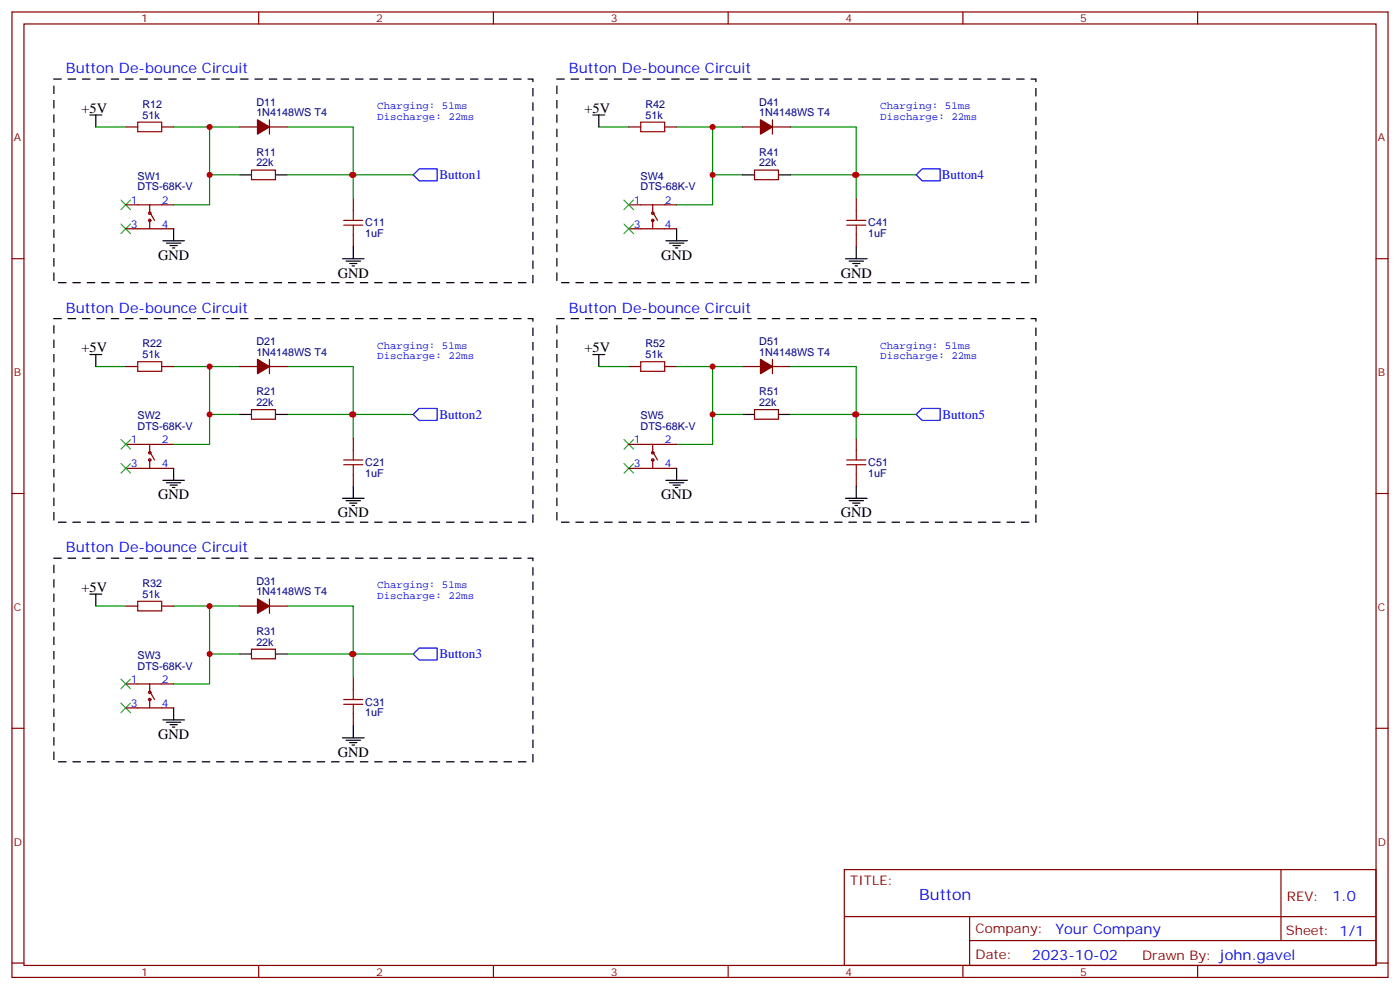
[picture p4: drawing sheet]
<svg xmlns="http://www.w3.org/2000/svg" width="412mm" height="292mm" viewBox="0 0 412 292" stroke-linecap="round" stroke-linejoin="round" font-family="sans-serif">
<g fill="none" stroke="#870000" stroke-width=".35">
<path d="M3.5 3.5h405.4v284.4h-405.4zM7.1 7.1h398.2v277.2h-398.2zM76.2 3.5v3.6M145.3 3.5v3.6M214.5 3.5v3.6M283.6 3.5v3.6M352.8 3.5v3.6M37 37.4h3.6M47.6 37.4h3.6M70.6 37.4h5.2M79.4 35.3v4.2M79.4 37.4h5.3"/>
<path d="M185.2 37.4h3.5M195.8 37.4h3.5M218.7 37.4h5.3M227.5 37.4h5.3M227.5 35.3v4.2M74.1 50.1h7v2.8h-7zM104.1 58.6v3.5M222.2 50.1h7.1v2.8h-7.1zM252.2 58.6v3.5M3.5 76.2h3.6M37 60.3h14.2M37 67.4h14.2"/>
<path d="M44.1 60.3v2.5M44.1 64.9v2.5M44.1 62.4l1.4 2.5M104.1 69.1v3.6M185.2 60.3h14.1M185.2 67.4h14.1M192.3 60.3v2.5M192.3 64.9v2.5M192.3 62.4l1.4 2.5M252.2 69.1v3.6M405.3 76.2h3.6M37 108h3.6"/>
<path d="M47.6 108h3.6M70.6 108h5.2M79.4 105.8v4.3M79.4 108h5.3M185.2 108h3.5M195.8 108h3.5M218.7 108h5.3M227.5 108h5.3M227.5 105.8v4.3M37 130.9h14.2M37 137.9h14.2M44.1 130.9v2.4"/>
<path d="M44.1 135.5v2.4M44.1 133l1.4 2.5M74.1 120.7h7v2.8h-7zM104.1 129.1v3.5M104.1 139.7v3.5M185.2 130.9h14.1M185.2 137.9h14.1M192.3 130.9v2.4M192.3 135.5v2.4M192.3 133l1.4 2.5M222.2 120.7h7.1v2.8h-7.1zM252.2 129.1v3.5"/>
<path d="M252.2 139.7v3.5M3.5 145.3h3.6M405.3 145.3h3.6M37 178.5h3.6M47.6 178.5h3.6M70.6 178.5h5.2M79.4 176.4v4.2M79.4 178.5h5.3M74.1 191.2h7v2.8h-7zM104.1 199.7v3.5M3.5 214.5h3.6M37 201.4h14.2"/>
<path d="M37 208.5h14.2M44.1 201.4v2.5M44.1 206v2.5M44.1 203.6l1.4 2.4M104.1 210.3v3.5M405.3 214.5h3.6M248.7 256.1h156.6v28.2h-156.6zM377.3 256.1v20.9M248.7 270h156.5M285.6 277h119.6M285.6 270v14.1M3.5 283.6h3.6"/>
<path d="M76.2 284.3v3.6M145.3 284.3v3.6M214.5 284.3v3.6M283.6 284.3v3.6M352.8 284.3v3.6M405.3 283.6h3.6"/>
<circle cx="44.1" cy="64.9" r=".35"/>
<circle cx="44.1" cy="62.8" r=".35"/>
<circle cx="192.3" cy="64.9" r=".35"/>
<circle cx="192.3" cy="62.8" r=".35"/>
<circle cx="44.1" cy="135.5" r=".35"/>
<circle cx="44.1" cy="133.4" r=".35"/>
<circle cx="192.3" cy="135.5" r=".35"/>
<circle cx="192.3" cy="133.3" r=".35"/>
<circle cx="44.1" cy="206" r=".35"/>
<circle cx="44.1" cy="203.9" r=".35"/>
</g>
<g fill="none" stroke="#000" stroke-width=".35">
<path d="M26.5 33.9h3.5M28.2 33.9v3.5M174.6 33.9h3.6M176.4 33.9v3.5M70.6 51.5h3.5M81.1 51.5h3.6M218.7 51.5h3.5M229.3 51.5h3.5M48 70.9h6.3M49 71.6h4.3M50.1 72.3h2.1M50.8 73h.7"/>
<path d="M51.2 67.4v3.5M100.9 76.2h6.3M102 76.9h4.2M103 77.6h2.1M103.7 78.3h.7M104.1 72.7v3.5M196.1 70.9h6.4M197.2 71.6h4.2M198.3 72.3h2.1M199 73h.7M199.3 67.4v3.5M249.1 76.2h6.3"/>
<path d="M250.1 76.9h4.3M251.2 77.6h2.1M251.9 78.3h.7M252.2 72.7v3.5M26.5 104.4h3.5M28.2 104.4v3.6M174.6 104.4h3.6M176.4 104.4v3.6M51.2 137.9v3.6M70.6 122.1h3.5M81.1 122.1h3.6M199.3 137.9v3.6"/>
<path d="M218.7 122.1h3.5M229.3 122.1h3.5M48 141.5h6.3M49 142.2h4.3M50.1 142.9h2.1M50.8 143.6h.7M100.9 146.8h6.3M102 147.5h4.2M103 148.2h2.1M103.7 148.9h.7M104.1 143.2v3.6M196.1 141.5h6.4"/>
<path d="M197.2 142.2h4.2M198.3 142.9h2.1M199 143.6h.7M249.1 146.8h6.3M250.1 147.5h4.3M251.2 148.2h2.1M251.9 148.9h.7M252.2 143.2v3.6M26.5 175h3.5M28.2 175v3.5M70.6 192.6h3.5M81.1 192.6h3.6"/>
<path d="M48 212h6.3M49 212.7h4.3M50.1 213.4h2.1M50.8 214.1h.7M51.2 208.5v3.5M100.9 217.3h6.3M102 218h4.2M103 218.7h2.1M103.7 219.4h.7M104.1 213.8v3.5"/>
</g>
<g fill="none" stroke="#a10000" stroke-width=".35">
<path d="M40.6 36h7v2.8h-7zM188.7 36h7.1v2.8h-7.1zM101.2 66.3h5.7M101.2 64.9h5.7M104.1 62.1v2.8M104.1 66.3v2.8M249.4 66.3h5.7M249.4 64.9h5.7M252.2 62.1v2.8M252.2 66.3v2.8M40.6 106.5h7v2.9h-7zM188.7 106.5h7.1v2.9h-7.1z"/>
<path d="M101.2 136.9h5.7M101.2 135.5h5.7M104.1 132.6v2.9M104.1 136.9v2.8M249.4 136.9h5.7M249.4 135.5h5.7M252.2 132.6v2.9M252.2 136.9v2.8M40.6 177.1h7v2.8h-7zM101.2 207.4h5.7M101.2 206h5.7M104.1 203.2v2.8"/>
<path d="M104.1 207.4v2.9"/>
</g>
<g fill="#870000" stroke="#870000" stroke-width=".35">
<path d="M75.8 35.3l3.6 2.1-3.6 2.1z"/>
<path d="M75.8 105.8l3.6 2.2-3.6 2.1z"/>
<path d="M75.8 176.4l3.6 2.1-3.6 2.1z"/>
<path d="M224 105.8l3.5 2.2-3.5 2.1z"/>
<path d="M224 35.3l3.5 2.1-3.5 2.1z"/>
</g>
<g fill="none" stroke="#008700" stroke-width=".35">
<path d="M28.2 37.4h8.8M51.2 37.4h19.4M61.7 37.4v14.1h8.9M84.7 37.4h19.4v14.1M176.4 37.4h8.8M199.3 37.4h19.4M209.9 37.4v14.1h8.8M232.8 37.4h19.4v14.1M61.7 51.5v8.8h-10.5M84.7 51.5h19.4v7.1M103.7 51.5h18M209.9 51.5v8.8h-10.6"/>
<path d="M232.8 51.5h19.4v7.1M251.9 51.5h18M28.2 108h8.8M51.2 108h19.4M61.7 108v14.1h8.9M84.7 108h19.4v14.1M176.4 108h8.8M199.3 108h19.4M209.9 108v14.1h8.8M232.8 108h19.4v14.1M61.7 122.1v8.8h-10.5M84.7 122.1h19.4v7"/>
<path d="M103.7 122.1h18M209.9 122.1v8.8h-10.6M232.8 122.1h19.4v7M251.9 122.1h18M28.2 178.5h8.8M51.2 178.5h19.4M61.7 178.5v14.1h8.9M84.7 178.5h19.4v14.1M61.7 192.6v8.8h-10.5M84.7 192.6h19.4v7.1M103.7 192.6h18"/>
</g>
<path d="M15.9 23.3h141.1v60h-141.1zM164 23.3h141.2v60h-141.2zM15.9 93.8h141.1v60h-141.1zM164 93.8h141.2v60h-141.2zM15.9 164.4h141.1v60h-141.1z" fill="none" stroke="#000" stroke-width=".35" stroke-dasharray="2.1 2.1"/>
<g fill="none" stroke="#3c3" stroke-width=".35">
<path d="M35.6 58.9l2.9 2.8M38.5 58.9l-2.9 2.8M183.8 58.9l2.8 2.8M186.6 58.9l-2.8 2.8M35.6 66l2.9 2.8M38.5 66l-2.9 2.8M183.8 66l2.8 2.8M186.6 66l-2.8 2.8M35.6 129.5l2.9 2.8M35.6 136.5l2.9 2.8M38.5 129.5l-2.9 2.8M38.5 136.5l-2.9 2.8"/>
<path d="M183.8 136.5l2.8 2.8M183.8 129.5l2.8 2.8M186.6 136.5l-2.8 2.8M186.6 129.5l-2.8 2.8M35.6 207.1l2.9 2.8M35.6 200l2.9 2.8M38.5 207.1l-2.9 2.8M38.5 200l-2.9 2.8"/>
</g>
<path d="M121.7 51.5l1.8-1.8h5.3v3.6h-5.3zM271.6 49.7h5.3v3.6h-5.3l-1.7-1.8zM121.7 122.1l1.8-1.8h5.3v3.5h-5.3zM271.6 120.3h5.3v3.5h-5.3l-1.7-1.7zM121.7 192.6l1.8-1.7h5.3v3.5h-5.3z" fill="none" stroke="#00f" stroke-width=".35"/>
<g fill="#c00">
<circle cx="61.7" cy="51.5" r=".88"/>
<circle cx="61.7" cy="37.4" r=".88"/>
<circle cx="103.7" cy="51.5" r=".88"/>
<circle cx="104.1" cy="51.5" r=".88"/>
<circle cx="104.1" cy="122.1" r=".88"/>
<circle cx="103.7" cy="122.1" r=".88"/>
<circle cx="61.7" cy="107.9" r=".88"/>
<circle cx="61.7" cy="122.1" r=".88"/>
<circle cx="61.7" cy="192.6" r=".88"/>
<circle cx="61.7" cy="178.5" r=".88"/>
<circle cx="103.7" cy="192.6" r=".88"/>
<circle cx="104.1" cy="192.6" r=".88"/>
<circle cx="209.9" cy="122.1" r=".88"/>
<circle cx="209.9" cy="107.9" r=".88"/>
<circle cx="251.9" cy="122.1" r=".88"/>
<circle cx="252.2" cy="122.1" r=".88"/>
<circle cx="252.2" cy="51.5" r=".88"/>
<circle cx="251.9" cy="51.5" r=".88"/>
<circle cx="209.9" cy="37.4" r=".88"/>
<circle cx="209.9" cy="51.5" r=".88"/>
</g>
<text font-size="4.6" fill="#00f" x="270.8" y="265.1">Button</text>
<g font-size="4.2" fill="#00f">
<text x="19.4" y="21.5">Button De-bounce Circuit</text>
<text x="167.6" y="21.5">Button De-bounce Circuit</text>
<text x="19.4" y="92.1">Button De-bounce Circuit</text>
<text x="167.6" y="92.1">Button De-bounce Circuit</text>
<text x="19.4" y="162.6">Button De-bounce Circuit</text>
<text x="392.5" y="265.4">1.0</text>
<text x="310.9" y="274.9">Your Company</text>
<text x="304" y="282.7">2023-10-02</text>
</g>
<g font-size="4.2">
<text x="24" y="33.2">+5V</text>
<text x="172.2" y="33.2">+5V</text>
<text x="46.6" y="76.6">GND</text>
<text x="194.7" y="76.6">GND</text>
<text x="99.5" y="81.8">GND</text>
<text x="247.6" y="81.8">GND</text>
<text x="24" y="103.7">+5V</text>
<text x="172.2" y="103.7">+5V</text>
<text x="46.6" y="147.1">GND</text>
<text x="194.7" y="147.1">GND</text>
<text x="99.5" y="152.4">GND</text>
<text x="247.6" y="152.4">GND</text>
<text x="24" y="174.3">+5V</text>
<text x="46.6" y="217.7">GND</text>
<text x="99.5" y="223">GND</text>
</g>
<g font-size="3.9" fill="#00f">
<text x="129.5" y="52.8">Button1</text>
<text x="277.4" y="52.8">Button4</text>
<text x="129.5" y="123.4">Button2</text>
<text x="277.6" y="123.4">Button5</text>
<text x="129.5" y="193.9">Button3</text>
</g>
<g font-size="3.9" fill="#800">
<text x="250.5" y="260.7">TITLE:</text>
<text x="379.1" y="265.4">REV:</text>
<text x="287.4" y="274.9">Company:</text>
<text x="378.7" y="275.5">Sheet: 1/1</text>
<text x="287.4" y="282.6">Date:</text>
<text x="336.4" y="282.7">Drawn By: john.gavel</text>
</g>
<g font-size="3.2" fill="#800">
<text x="41.6" y="6.5">1</text>
<text x="110.8" y="6.5">2</text>
<text x="179.9" y="6.5">3</text>
<text x="249.1" y="6.5">4</text>
<text x="318.2" y="6.5">5</text>
<text x="4.1" y="41.6">A</text>
<text x="405.9" y="41.6">A</text>
<text x="4.1" y="110.8">B</text>
<text x="405.9" y="110.8">B</text>
<text x="4.1" y="179.9">C</text>
<text x="405.9" y="179.9">C</text>
<text x="4.1" y="249.1">D</text>
<text x="405.9" y="249.1">D</text>
<text x="41.6" y="287.3">1</text>
<text x="110.8" y="287.3">2</text>
<text x="179.9" y="287.3">3</text>
<text x="249.1" y="287.3">4</text>
<text x="318.2" y="287.3">5</text>
</g>
<g font-size="3.2" fill="#000080">
<text x="42" y="34.9">51k</text>
<text x="42" y="31.8">R12</text>
<text x="75.5" y="34.2">1N4148WS T4</text>
<text x="75.5" y="31.1">D11</text>
<text x="190.2" y="34.9">51k</text>
<text x="190.2" y="31.8">R42</text>
<text x="223.7" y="34.2">1N4148WS T4</text>
<text x="223.7" y="31.1">D41</text>
<text x="75.5" y="45.8">R11</text>
<text x="223.7" y="45.8">R41</text>
<text x="40.5" y="52.9">SW1</text>
<text x="75.5" y="49">22k</text>
<text x="188.7" y="52.9">SW4</text>
<text x="223.7" y="49">22k</text>
<text x="40.5" y="56.1">DTS-68K-V</text>
<text x="188.7" y="56.1">DTS-68K-V</text>
<text x="107.6" y="69.9">1uF</text>
<text x="107.6" y="66.7">C11</text>
<text x="255.8" y="69.9">1uF</text>
<text x="255.8" y="66.7">C41</text>
<text x="75.5" y="101.7">D21</text>
<text x="223.7" y="101.7">D51</text>
<text x="42" y="105.5">51k</text>
<text x="42" y="102.3">R22</text>
<text x="75.5" y="104.8">1N4148WS T4</text>
<text x="190.2" y="105.5">51k</text>
<text x="190.2" y="102.3">R52</text>
<text x="223.7" y="104.8">1N4148WS T4</text>
<text x="75.5" y="119.6">22k</text>
<text x="75.5" y="116.4">R21</text>
<text x="223.7" y="119.6">22k</text>
<text x="223.7" y="116.4">R51</text>
<text x="40.5" y="123.5">SW2</text>
<text x="188.7" y="123.5">SW5</text>
<text x="40.5" y="126.6">DTS-68K-V</text>
<text x="188.7" y="126.6">DTS-68K-V</text>
<text x="107.6" y="137.2">C21</text>
<text x="255.8" y="137.2">C51</text>
<text x="107.6" y="140.4">1uF</text>
<text x="255.8" y="140.4">1uF</text>
<text x="42" y="172.9">R32</text>
<text x="75.5" y="172.2">D31</text>
<text x="42" y="176">51k</text>
<text x="75.5" y="175.3">1N4148WS T4</text>
<text x="75.5" y="190.1">22k</text>
<text x="75.5" y="186.9">R31</text>
<text x="40.5" y="197.2">DTS-68K-V</text>
<text x="40.5" y="194">SW3</text>
<text x="107.6" y="207.8">C31</text>
<text x="107.6" y="211">1uF</text>
</g>
<g font-size="3.2" fill="#00f">
<text x="111.1" y="32.1">Charging: 51ms</text>
<text x="111.1" y="35.3">Discharge: 22ms</text>
<text x="259.3" y="32.1">Charging: 51ms</text>
<text x="259.3" y="35.3">Discharge: 22ms</text>
<text x="38.6" y="60">1</text>
<text x="47.6" y="60">2</text>
<text x="186.7" y="60">1</text>
<text x="195.8" y="60">2</text>
<text x="38.6" y="67">3</text>
<text x="47.6" y="67">4</text>
<text x="186.7" y="67">3</text>
<text x="195.8" y="67">4</text>
<text x="111.1" y="102.7">Charging: 51ms</text>
<text x="111.1" y="105.8">Discharge: 22ms</text>
<text x="259.3" y="102.7">Charging: 51ms</text>
<text x="259.3" y="105.8">Discharge: 22ms</text>
<text x="38.6" y="130.5">1</text>
<text x="47.6" y="130.5">2</text>
<text x="186.7" y="130.5">1</text>
<text x="195.8" y="130.5">2</text>
<text x="38.6" y="137.6">3</text>
<text x="47.6" y="137.6">4</text>
<text x="186.7" y="137.6">3</text>
<text x="195.8" y="137.6">4</text>
<text x="111.1" y="173.2">Charging: 51ms</text>
<text x="111.1" y="176.4">Discharge: 22ms</text>
<text x="38.6" y="201.1">1</text>
<text x="47.6" y="201.1">2</text>
<text x="38.6" y="208.1">3</text>
<text x="47.6" y="208.1">4</text>
</g>
</svg>
